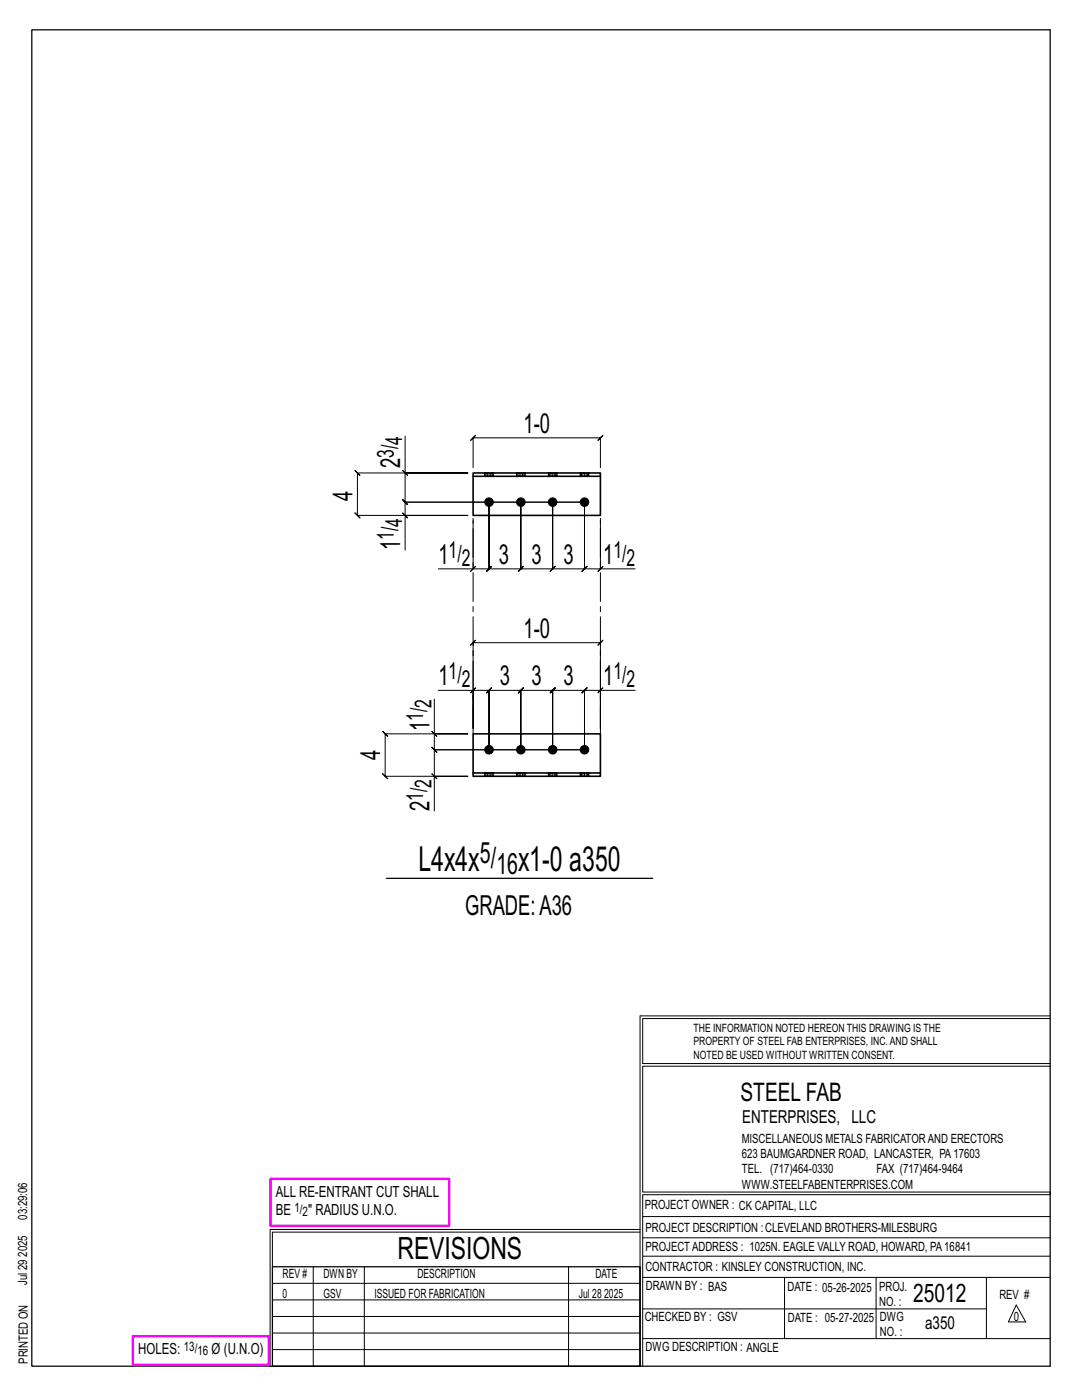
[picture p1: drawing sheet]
<svg xmlns="http://www.w3.org/2000/svg" width="216mm" height="279mm" viewBox="0 0 216 279" stroke-linecap="round" stroke-linejoin="round" font-family="sans-serif">
<g fill="none" stroke="#000" stroke-width=".2">
<path d="M80.3 93.9l1 1zM80.8 87v7.4h12.5h-22l-.5-.5 1 1-.5-.5v8.5l-.5-.5 1 1-.5-.5h22h-12.5v6.9M80.8 94.4v5.8l-.5-.5 1 1-.5-.5h35.8M94.4 93.3v-5.9l-.5 .5 1-1-.5 .5h25.4l-.5 .5 1-1-.5 .5v5.9M80.3 102.4l1 1zM94.4 103.9v9.6h-6.9M94.9 113l-1 1zM116.6 100.2h-35.8l-.5-.5 1 1-.5-.5v2.7M116.6 100.2v13.3l.5-.5-1 1 .5-.5h-6.3l.5-.5-1 1 .5-.5v-13.3v13.3l.5-.5-1 1 .5-.5h-6.4l.5-.5-1 1 .5-.5v-13.3v13.3l.5-.5-1 1 .5-.5h-6.3l.5-.5-1 1 .5-.5v-13.3v13.3l.5-.5-1 1 .5-.5h-3.2M116.6 100.2v13.3l-.5 .5 1-1-.5 .5h3.2M119.8 103.9v9.6h6.9M120.3 113l-1 1z"/>
<path d="M86.7 139.5v7h6.6h-16.4l-.5-.5 1 1-.5-.5v8.4l-.5-.5 1 1-.5-.5h16.4h-6.6v7M87.5 137.8h6.9v7.6v-17.1l-.5 .5 1-1-.5 .5h25.4l-.5 .5 1-1-.5 .5v17.1v-7.6h6.9M94.4 137.8h3.2l-.5 .5 1-1-.5 .5v11.8v-11.8l-.5 .5 1-1-.5 .5h6.3l-.5 .5 1-1-.5 .5v11.8v-11.8l-.5 .5 1-1-.5 .5h6.4l-.5 .5 1-1-.5 .5v11.8v-11.8l-.5 .5 1-1-.5 .5h6.3l-.5 .5 1-1-.5 .5v11.8M94.9 137.3l-1 1zM119.8 137.8h-3.2l.5-.5-1 1 .5-.5v11.8M120.3 137.3l-1 1zM86.2 154.4l1 1zM86.2 146l1 1zM86.7 146.5v3.1l-.5-.5 1 1-.5-.5h29.9M116.6 149.6h-29.9l-.5-.5 1 1-.5-.5v5.3M127.7 202.7v70M127.7 202.7h81.8"/>
<path d="M209.5 203.3h-81.3v9h81.3M209.5 212.8h-81.3v25.1h81.3v.5h-81.3v34.3M54.4 259.4h73.3M54.4 256.1h73.3M62.5 252.8v19.9M72.7 252.8v19.9M113.4 252.8v19.9M127.7 245.4h-73.8v27.3M127.7 245.9h-73.3v6.9M128.2 242.8h81.3M128.2 254.9h81.3M128.2 250.7h81.3"/>
<path d="M128.2 247h81.3M156.5 254.9v12.2M174.8 254.9v12.2M196.8 254.9v12.2M54.4 269.3h73.3M54.4 266h73.3M54.4 262.7h73.3M128.2 261.2h68.6M128.2 267.1h81.3M202.8 260.4l1.9 3.4h-3.5z"/>
</g>
<path d="M6.3 6h203.2v266.7h-203.2zM77.1 175.3h53.1M54.4 252.8h73.3v19.9h-73.3z" fill="none" stroke="#000" stroke-width=".25"/>
<path d="M54 235.3h35.6v9.3h-35.6zM26.5 266.7h27.1v5.7h-27.1z" fill="none" stroke="#f0f" stroke-width=".5"/>
<g fill="#000" stroke="#000" stroke-width=".2">
<circle cx="97.6" cy="100.2" r=".86"/>
<circle cx="103.9" cy="100.2" r=".86"/>
<circle cx="110.3" cy="100.2" r=".86"/>
<circle cx="116.6" cy="100.2" r=".86"/>
<circle cx="97.6" cy="149.6" r=".86"/>
<circle cx="103.9" cy="149.6" r=".86"/>
<circle cx="110.3" cy="149.6" r=".86"/>
<circle cx="116.6" cy="149.6" r=".86"/>
</g>
<g fill="none" stroke="#000" stroke-width=".32">
<path d="M94.4 94.4h25.4v.7h-25.4zM94.4 95.1v7.8h25.4v-7.8M96.7 94.4h.1M96.7 95.1h.1M98.4 94.4h.1M98.4 95.1h.1M103.1 94.4h.1M103.1 95.1h.1M104.8 94.4h.1M104.8 95.1h.1M109.4 94.4h.1M109.4 95.1h.1"/>
<path d="M111.1 94.4h.1M111.1 95.1h.1M115.8 94.4h.1M115.8 95.1h.1M117.5 94.4h.1M117.5 95.1h.1M94.4 154.3h25.4v.6h-25.4zM94.4 154.3v-7.8h25.4v7.8M96.7 154.3h.1M96.7 154.9h.1M98.4 154.3h.1M98.4 154.9h.1"/>
<path d="M103.1 154.3h.1M103.1 154.9h.1M104.8 154.3h.1M104.8 154.9h.1M109.4 154.3h.1M109.4 154.9h.1M111.1 154.3h.1M111.1 154.9h.1M115.8 154.3h.1M115.8 154.9h.1M117.5 154.3h.1M117.5 154.9h.1"/>
</g>
<g fill="none" stroke="#000" stroke-width=".2" stroke-dasharray="2 1.4">
<path d="M96.7 94.4v.7M96.7 94.4h.1M97 94.4h-.2l-.1 .7M97.3 94.4h-.3v.7h-.2M97.6 94.4h.3v.7h-.3zM97.6 94.4h-.3v.7h-.3M97.6 95.1h-.3M97.9 94.4h.3v.7h-.3M98.2 94.4h.2v.7h-.2M98.4 94.4h.1M98.4 95.1h.1M98.4 95.1v-.7"/>
<path d="M103.1 94.4v.7M103.1 94.4h.1M103.3 94.4h-.2v.7M103.6 94.4h-.3v.7h-.2M103.9 94.4h.4v.7h-.4zM103.9 94.4h-.3v.7h-.3M103.9 95.1h-.3M104.3 94.4h.2v.7h-.2M104.5 94.4h.2v.7h-.2M104.7 94.4h.1M104.8 95.1h-.1M104.8 95.1v-.7"/>
<path d="M109.4 94.4v.7M109.4 94.4h.1M109.7 94.4h-.2l-.1 .7M110 94.4h-.3v.7h-.2M110.3 94.4h.3v.7h-.3zM110.3 94.4h-.3v.7h-.3M110.3 95.1h-.3M110.6 94.4h.3v.7h-.3M110.9 94.4h.2v.7h-.2M111.1 94.4h.1M111.1 95.1h.1M111.1 95.1v-.7"/>
<path d="M115.8 94.4v.7M115.8 94.4h.1M116 94.4h-.2v.7M116.3 94.4h-.3v.7h-.2M116.6 94.4h.4v.7h-.4zM116.6 94.4h-.3v.7h-.3M116.6 95.1h-.3M117 94.4h.2v.7h-.2M117.2 94.4h.2v.7h-.2M117.4 94.4h.1M117.5 95.1h-.1M117.5 95.1v-.7"/>
<path d="M96.7 154.3h.1M96.7 154.3v.6M96.8 154.9h-.1M97 154.9h-.2v-.6h.2M97.3 154.3h.3v.6h-.3zM97.3 154.9h-.3v-.6h.3M97.6 154.9h.3v-.6h.3M97.6 154.3h.3M97.9 154.9h.3v-.6h.2M98.2 154.9h.2v-.6M98.4 154.9v-.6M98.4 154.9h.1"/>
<path d="M103.1 154.3h.1M103.1 154.3v.6M103.1 154.9h.1M103.3 154.9h-.2v-.6h.2M103.6 154.3h.3v.6h-.3zM103.6 154.9h-.3v-.6h.3M103.9 154.9h.4v-.6h.2M103.9 154.3h.4M104.3 154.9h.2v-.6h.2M104.5 154.9h.2l.1-.6M104.8 154.9v-.6M104.8 154.9h-.1"/>
<path d="M109.4 154.3h.1M109.4 154.3v.6M109.5 154.9h-.1M109.7 154.9h-.2v-.6h.2M110 154.3h.3v.6h-.3zM110 154.9h-.3v-.6h.3M110.3 154.9h.3v-.6h.3M110.3 154.3h.3M110.6 154.9h.3v-.6h.2M110.9 154.9h.2v-.6M111.1 154.9v-.6M111.1 154.9h.1"/>
<path d="M115.8 154.3h.1M115.8 154.3v.6M115.8 154.9h.1M116 154.9h-.2v-.6h.2M116.3 154.3h.3v.6h-.3zM116.3 154.9h-.3v-.6h.3M116.6 154.9h.4v-.6h.2M116.6 154.3h.4M117 154.9h.2v-.6h.2M117.2 154.9h.2l.1-.6M117.5 154.9v-.6M117.5 154.9h-.1"/>
</g>
<path d="M94.4 146.5v-43.6M119.8 146.5v-43.6" fill="none" stroke="#000" stroke-width=".2" stroke-dasharray="5.8 1 1 1"/>
<g font-size="6.9">
<text x="83.5" y="173.8">L4x4x</text>
<text x="103.4" y="173.8">x1-0 a350</text>
</g>
<text font-size="6.1" x="79.3" y="251.3">REVISIONS</text>
<g font-size="5.9">
<text x="95.8" y="172.3">5/</text>
<text x="99" y="174.4">16</text>
</g>
<g font-size="5.5">
<text x="104.4" y="86.4">1-0</text>
<text x="79.8" y="93.4" transform="rotate(-90 79.8 93.4)">2</text>
<text x="70.3" y="100.1" transform="rotate(-90 70.3 100.1)">4</text>
<text x="79.8" y="109.8" transform="rotate(-90 79.8 109.8)">1</text>
<text x="87.5" y="112.5">1</text>
<text x="99.5" y="112.5">3</text>
<text x="106.1" y="112.5">3</text>
<text x="112.4" y="112.5">3</text>
<text x="120.3" y="112.5">1</text>
<text x="104.4" y="127.3">1-0</text>
<text x="87.5" y="136.8">1</text>
<text x="99.7" y="136.8">3</text>
<text x="106.1" y="136.8">3</text>
<text x="112.4" y="136.8">3</text>
<text x="120.3" y="136.8">1</text>
<text x="85.7" y="145.9" transform="rotate(-90 85.7 145.9)">1</text>
<text x="75.9" y="151.7" transform="rotate(-90 75.9 151.7)">4</text>
<text x="85.7" y="161.9" transform="rotate(-90 85.7 161.9)">2</text>
<text x="92.8" y="182.6">GRADE:A36</text>
</g>
<g font-size="5.1">
<text x="147.8" y="219.8">STEEL FAB</text>
<text x="182.2" y="259.9">25012</text>
</g>
<g font-size="4.7">
<text x="80.3" y="88.8" transform="rotate(-90 80.3 88.8)">4</text>
<text x="78.6" y="91.4" transform="rotate(-90 78.6 91.4)">3/</text>
<text x="78.6" y="107.7" transform="rotate(-90 78.6 107.7)">1/</text>
<text x="80.3" y="105.1" transform="rotate(-90 80.3 105.1)">4</text>
<text x="89.5" y="111.3">1/</text>
<text x="92.1" y="113">2</text>
<text x="122.4" y="111.3">1/</text>
<text x="125" y="113">2</text>
<text x="89.5" y="135.5">1/</text>
<text x="92.1" y="137.2">2</text>
<text x="122.4" y="135.5">1/</text>
<text x="125" y="137.2">2</text>
<text x="84.4" y="143.9" transform="rotate(-90 84.4 143.9)">1/</text>
<text x="86.1" y="141.3" transform="rotate(-90 86.1 141.3)">2</text>
<text x="84.4" y="159.8" transform="rotate(-90 84.4 159.8)">1/</text>
<text x="86.1" y="157.2" transform="rotate(-90 86.1 157.2)">2</text>
</g>
<g font-size="3.6">
<text x="148.1" y="224.1">ENTERPRISES, LLC</text>
<text x="184.6" y="265.2">a350</text>
</g>
<g font-size="3.1">
<text x="55" y="238.9">ALL RE-ENTRANT CUT SHALL</text>
<text x="55" y="242.5">BE</text>
<text x="61.5" y="242.5">&quot; RADIUS U.N.O.</text>
<text x="27.6" y="270.2">HOLES:</text>
<text x="42.2" y="270.2">Ø (U.N.O)</text>
</g>
<g font-size="2.6">
<text x="58.8" y="241.8">1/</text>
<text x="60.4" y="242.7">2</text>
<text x="36.7" y="269.6">13/</text>
<text x="39.4" y="270.5">16</text>
</g>
<g font-size="2.5">
<text x="148" y="231.2">623 BAUMGARDNER ROAD, LANCASTER, PA17603</text>
<text x="148" y="228.1">MISCELLANEOUS METALS FABRICATORAND ERECTORS</text>
<text x="148" y="237.2">WWW.STEELFABENTERPRISES.COM</text>
<text x="148" y="234.2">TEL. (717)464-0330</text>
<text x="174.9" y="234.2">FAX (717)464-9464</text>
<text x="5.4" y="243.4" transform="rotate(-90 5.4 243.4)">03:29:06</text>
<text x="128.7" y="241.3">PROJECT OWNER : CK CAPITAL, LLC</text>
<text x="128.8" y="246">PROJECT DESCRIPTION :CLEVELAND BROTHERS-MILESBURG</text>
<text x="5.4" y="250.8" transform="rotate(-90 5.4 250.8)">2025</text>
<text x="128.8" y="249.7">PROJECTADDRESS : 1025N. EAGLE VALLY ROAD, HOWARD, PA16841</text>
<text x="5.4" y="256.5" transform="rotate(-90 5.4 256.5)">Jul 29</text>
<text x="56.4" y="255">REV #</text>
<text x="64.5" y="255">DWN BY</text>
<text x="83.3" y="255">DESCRIPTION</text>
<text x="118.8" y="255">DATE</text>
<text x="128.8" y="253.7">CONTRACTOR : KINSLEY CONSTRUCTION, INC.</text>
<text x="128.9" y="257.5">DRAWN BY : BAS</text>
<text x="157.1" y="257.6">DATE : 05-26-2025</text>
<text x="175.4" y="257.7">PROJ.</text>
<text x="56.4" y="259">0</text>
<text x="64.5" y="259">GSV</text>
<text x="74.7" y="259">ISSUED FOR FABRICATION</text>
<text x="115.5" y="259">Jul 28</text>
<text x="120.6" y="259">2025</text>
<text x="128.6" y="263.7">CHECKED BY : GSV</text>
<text x="157.2" y="263.7">DATE : 05-27-2025</text>
<text x="175.4" y="260.7">NO. :</text>
<text x="175.6" y="263.7">DWG</text>
<text x="199.4" y="259.2">REV #</text>
<text x="202.3" y="263.7">0</text>
<text x="128.8" y="269.7">DWG DESCRIPTION : ANGLE</text>
<text x="175.6" y="266.7">NO. :</text>
<text x="5.5" y="272.2" transform="rotate(-90 5.5 272.2)">PRINTED ON</text>
</g>
<g font-size="2.3">
<text x="138.4" y="208.6">PROPERTY OF STEEL FAB ENTERPRISES, INC.AND SHALL</text>
<text x="138.4" y="205.9">THE INFORMATION NOTED HEREON THIS DRAWING IS THE</text>
<text x="138.4" y="211.3">NOTED BE USED WITHOUT WRITTEN CONSENT.</text>
</g>
</svg>
